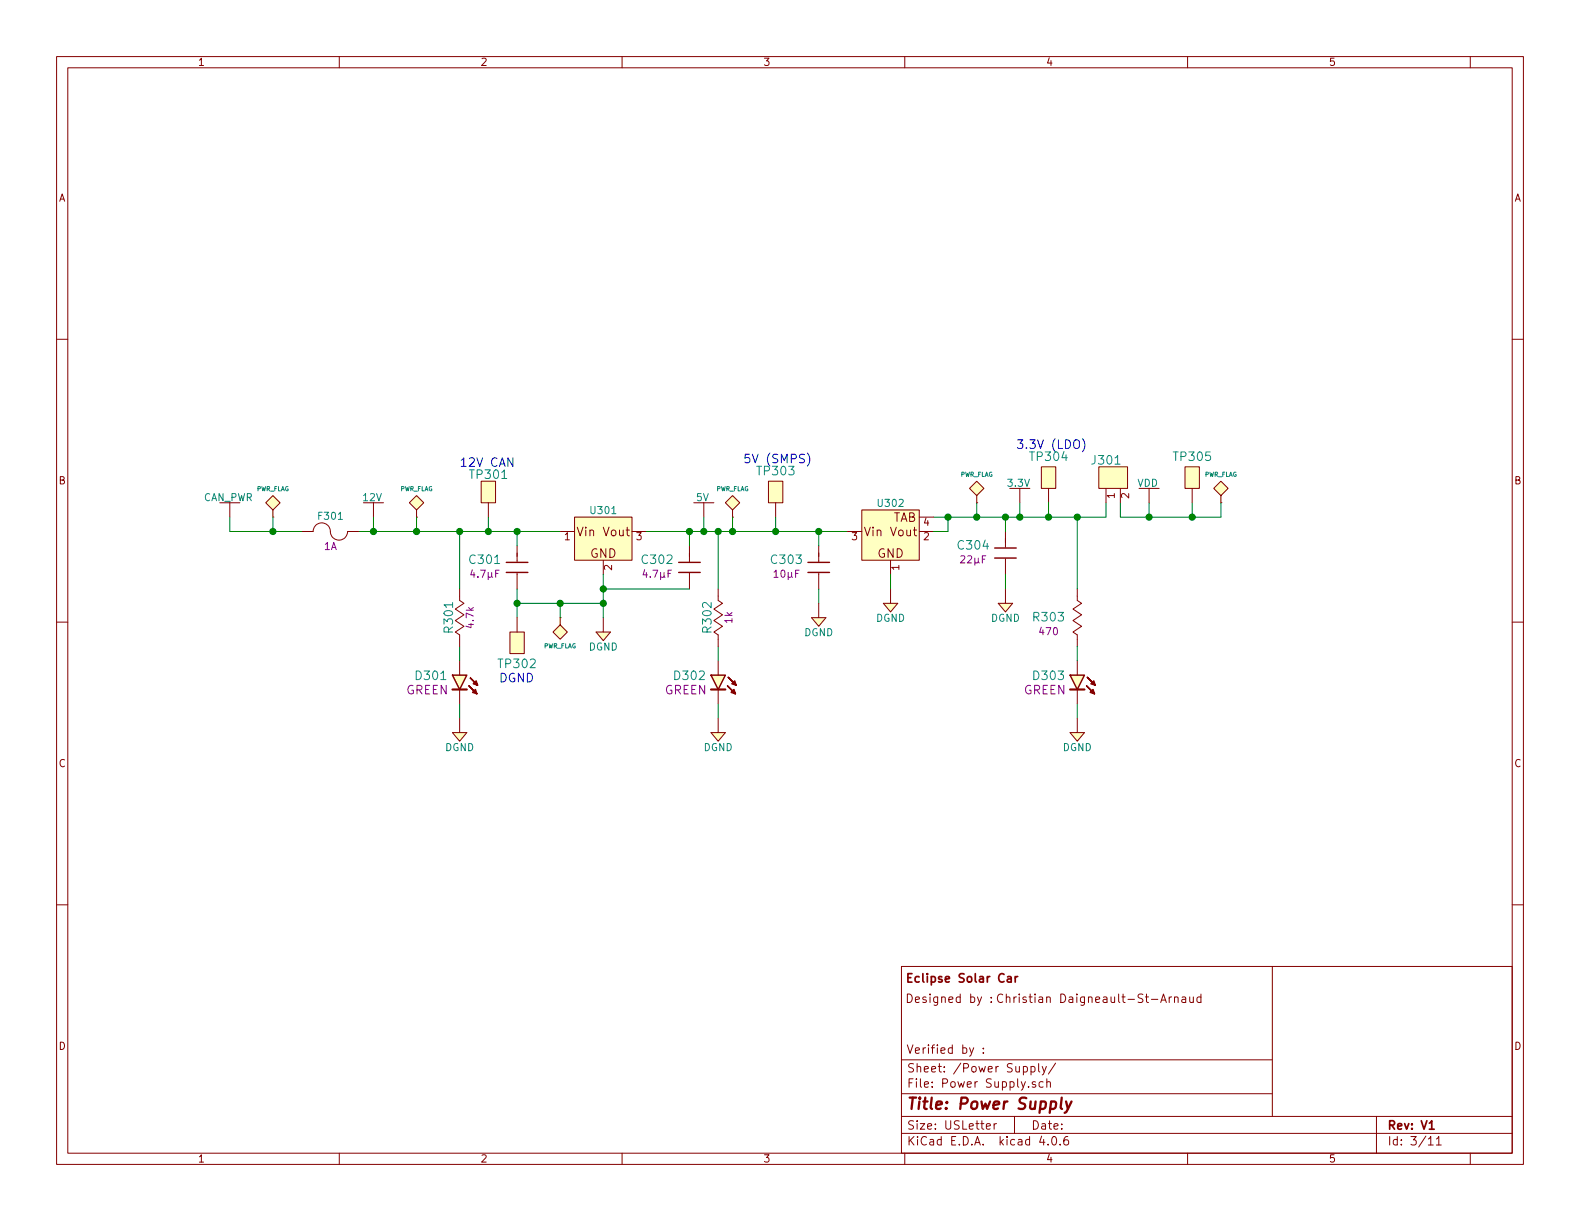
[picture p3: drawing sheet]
<svg xmlns="http://www.w3.org/2000/svg" width="279mm" height="216mm" viewBox="0 0 279 216" stroke-linecap="round" stroke-linejoin="round" font-family="sans-serif">
<g fill="none" stroke="#840000" stroke-width=".18">
<path d="M10 10h259.4v195.9h-259.4zM12 12h255.4v191.9h-255.4zM60 10v2M110 10v2M160 10v2M210 10v2M260 10v2M10 60h2M267.4 60h2M40.6 88.9v2.5M48.3 90.2l1.2-1.3-1.2-1.3-1.3 1.3 1.3 1.3v1.2M48.3 91.4h.1"/>
<path d="M53.3 94h1.3M54.6 94h.8zM55.4 94a1.55 1.55 0 0 1 1.7-1.5 1.55 1.55 0 0 1 1.3 1.8 1.52 1.52 0 0 0 1.7 1.2 1.52 1.52 0 0 0 1.4-1.5M61.5 94h.7zM62.2 94h1.3M66 88.9v2.5M73.7 90.2l1.2-1.3-1.2-1.3-1.3 1.3 1.3 1.3v1.2M73.7 91.4h.1M85.1 85.1h2.5v3.8h-2.5zM86.4 88.9v2.5M91.4 96.5v2.8M99.1 94h2.5"/>
<path d="M101.6 91.4h10.2v7.7h-10.2zM106.7 99.1v2.5M111.8 94h2.5M121.9 96.5v2.8M126.2 88.9h-1.7v2.5M129.5 90.2l1.3-1.3-1.3-1.3-1.2 1.3 1.2 1.3v1.2M129.5 91.4h.1M135.9 85.1h2.5v3.8h-2.5zM137.2 88.9v2.5M144.8 96.5v2.8M149.9 94h2.5M152.4 90.2h10.2v8.9h-10.2z"/>
<path d="M157.5 99.1v2.5M162.6 94h2.5M162.6 91.4h2.5M172.7 87.6l1.3-1.2-1.3-1.3-1.3 1.3 1.3 1.2v1.3M172.7 88.9h.1M177.8 94v2.8M177.8 98.8v2.8M180.3 86.4v2.5M184.1 82.6h2.6v3.8h-2.6zM185.4 86.4v2.5M194.3 82.6h5.1v3.8h-5.1zM195.6 86.4v2.5"/>
<path d="M198.1 86.4v2.5M203.2 86.4v2.5M209.5 82.6h2.6v3.8h-2.6zM210.8 86.4v2.5M215.9 87.6l1.3-1.2-1.3-1.3-1.3 1.3 1.3 1.2v1.3M215.9 88.9h.1M10 110h2M81.3 112.3v.7zM81.3 105.4v.8zM81.3 106.2l.7 .5-1.5 1 1.5 1-1.5 1 1.5 1-1.5 1.1 .8 .5M81.3 104.1v1.3M81.3 113v1.3"/>
<path d="M81.3 116.8v2.6M90.2 111.8h2.5v3.8h-2.5zM91.4 101.3v2.8M91.4 109.2v2.6M99.1 109.2v1.3l1.2 1.3-1.2 1.2-1.3-1.2 1.3-1.3M99.1 109.2h.1M106.7 109.2v2.6h-1.3l1.3 1.5 1.2-1.5h-1.2M121.9 101.3v2.8M127 112.3v.7zM127 105.4v.8zM127 106.2l.8 .5-1.6 1 1.6 1-1.6 1 1.6 1-1.6 1.1 .8 .5M127 104.1v1.3"/>
<path d="M127 113v1.3M127 116.8v2.6M144.8 106.7v2.5h-1.3l1.3 1.5 1.2-1.5h-1.2M144.8 101.3v2.8M157.5 104.1v2.6h-1.3l1.3 1.5 1.2-1.5h-1.2M177.8 104.1v2.6h-1.3l1.3 1.5 1.3-1.5h-1.3M190.5 112.3v.7zM190.5 105.4v.8zM190.5 106.2l.8 .5-1.6 1 1.6 1-1.6 1 1.6 1-1.6 1.1 .8 .5M190.5 104.1v1.3M190.5 113v1.3M190.5 116.8v2.6"/>
<path d="M267.4 110h2M81.3 127v2.5h-1.3l1.3 1.6 1.2-1.6h-1.2M81.3 121.9v2.6M127 127v2.5h-1.3l1.3 1.6 1.3-1.6h-1.3M127 121.9v2.6M190.5 127v2.5h-1.3l1.3 1.6 1.3-1.6h-1.3M190.5 121.9v2.6M10 160h2M267.4 160h2M159.4 170.9h108v33h-108zM173.6 176.3l-.5 1.3-.3 .2M175.3 177.1v.2"/>
<path d="M175.3 176.4v.1M205.3 177.3l.4-1.5 .5 1.5M205.4 176.8h.7M206.8 176.3v1M207.2 176.3l-.4 .3M207.7 176.4l.2-.1 .4 .1v.9M207.7 176.3v1M209 176.4h.6l.1 .9M209.7 176.6l-.5 .1-.2 .2 .2 .4 .5-.1M210.4 176.3l.1 .9 .3 .1 .2-.2M211 176.3v1M212.4 176.4l-.5-.1-.2 .3v.5l.2 .2 .5-.1"/>
<path d="M212.4 175.8v1.5M225 170.9v26.5M159.4 197.4h108M159.4 193.4h65.6M159.4 187.4h65.6M172.2 185.3l-.5 1.3-.3 .2M173.9 186.1v.2M173.9 185.3v.2M174.4 199.2l.7-.2v-.2l-.4-.1-.3 .2 .1 .7h.6M175.8 198.7v1M176.2 198.7l-.4 .3M179.4 197.4v3"/>
<path d="M182.3 188.6h.5l.2 .2-.1 .7h-.6M182.3 188.6v1.5M183.1 191.3a.37 .37 0 0 0-.6 .2l.1 .2 .5 .1 .1 .2-.2 .3-.5-.1M183.7 188.1v1.3l.2 .2M184.3 188.6l.4 1M184.5 191.3h-.5l-.3 .2 .1 .6 .2 .2 .5-.1M185 188.6l-.5 1.3-.2 .2M185.1 191.4l.2-.1h.4l.1 1M185.1 190.8v1.5M186.7 188l-1.3 1.9M243.4 197.4v6.5M60 203.9v2"/>
<path d="M110 203.9v2M159.4 200.4h108M160 203.9v2M184.2 200.9l-.4 1.1h1M185.3 202.3v.2M186.1 201.1l.2-.1a.81 .81 0 0 1 .6 .6 .81 .81 0 0 1-.3 .8l-.1 .1a.79 .79 0 0 1-.4-1.4zM187.5 202.3v.2M188.8 201a.59 .59 0 0 0-.7 .6l.1 .7 .2 .2 .5-.2 .1-.5-.2-.2-.4-.1-.3 .3M210 203.9v2M252.6 201.4l.4-.4v1.5M252.6 202.5h.8M254 201.4l.4-.4v1.5"/>
<path d="M254 202.5h.9M260 203.9v2"/>
</g>
<path d="M178.2 172.7h.6v1M178.8 173l-.5 .1-.2 .2 .2 .4 .5-.1M179.5 172.7v1M180 172.7l-.5 .2M252.8 199.7h.8" fill="none" stroke="#840000" stroke-width=".3"/>
<path d="M187.8 194.1l-.2 1.7 .2 .3M188.5 194.8l.3 1.3M189.5 194.8l-.9 1.8-.3 .2" fill="none" stroke="#840000" stroke-width=".41"/>
<path d="M191.4 77.6a1.75 1.75 0 0 1 0 2.3M142.8 80.1a1.75 1.75 0 0 1 0 2.3" fill="none" stroke="#0000c2" stroke-width=".18"/>
<g fill="#ffffc2" stroke="#ffffc2" stroke-width=".18">
<path d="M171.4 86.4l1.3-1.3 1.3 1.3-1.3 1.2v1.3v-1.3z"/>
<path d="M128.3 88.9l1.2-1.3 1.3 1.3-1.3 1.3v1.2v-1.2z"/>
<path d="M101.6 91.4h10.2v7.7h-10.2z"/>
<path d="M105.4 111.8h2.5l-1.2 1.5z"/>
<path d="M152.4 90.2h10.2v8.9h-10.2z"/>
<path d="M143.5 109.2h2.5l-1.2 1.5z"/>
<path d="M156.2 106.7h2.5l-1.2 1.5z"/>
<path d="M176.5 106.7h2.6l-1.3 1.5z"/>
<path d="M47 88.9l1.3-1.3 1.2 1.3-1.2 1.3v1.2v-1.2z"/>
<path d="M99.1 109.2v1.3l1.2 1.3-1.2 1.2-1.3-1.2 1.3-1.3z"/>
<path d="M125.7 119.4h2.6l-1.3 2.5z"/>
<path d="M125.7 129.5h2.6l-1.3 1.6z"/>
<path d="M189.2 119.4h2.6l-1.3 2.5z"/>
<path d="M189.2 129.5h2.6l-1.3 1.6z"/>
<path d="M80 119.4h2.5l-1.2 2.5z"/>
<path d="M80 129.5h2.5l-1.2 1.6z"/>
<path d="M85.1 85.1h2.5v3.8h-2.5z"/>
<path d="M135.9 85.1h2.5v3.8h-2.5z"/>
<path d="M184.1 82.6h2.6v3.8h-2.6z"/>
<path d="M90.2 111.8h2.5v3.8h-2.5z"/>
<path d="M54.6 94h.8z"/>
<path d="M61.5 94h.7z"/>
<path d="M72.4 88.9l1.3-1.3 1.2 1.3-1.2 1.3v1.2v-1.2z"/>
<path d="M194.3 82.6h5.1v3.8h-5.1z"/>
<path d="M209.5 82.6h2.6v3.8h-2.6z"/>
<path d="M214.6 86.4l1.3-1.3 1.3 1.3-1.3 1.2v1.3v-1.3z"/>
</g>
<g fill="none" stroke="#008400" stroke-width=".18">
<path d="M40.6 91.4v2.6h12.7M48.3 91.4v2.6M63.5 94h35.6M66 91.4v2.6M73.7 91.4v2.6M81.3 94v10.1M86.4 91.4v2.6M91.4 94v2.5M114.3 94h35.6M121.9 94v2.5M124.5 91.4v2.6M127 94v10.1"/>
<path d="M129.5 91.4v2.6M137.2 91.4v2.6M144.8 94v2.5M167.6 91.4v2.6h-2.5M172.7 88.9v2.5M177.8 91.4v2.6M180.3 88.9v2.5M185.4 88.9v2.5M190.5 91.4v12.7M195.6 88.9v2.5h-30.5M198.1 88.9v2.5h17.8v-2.5M203.2 88.9v2.5"/>
<path d="M210.8 88.9v2.5M81.3 114.3v2.5M91.4 104.1v5.1M91.4 106.7h15.3M99.1 106.7v2.5M106.7 101.6v7.6M106.7 104.1h15.2M127 114.3v2.5M144.8 104.1v2.6M157.5 101.6v2.5M177.8 101.6v2.5M190.5 114.3v2.5"/>
<path d="M81.3 124.5v2.5M127 124.5v2.5M190.5 124.5v2.5"/>
</g>
<g fill="#008400" stroke="#008400" stroke-width=".25">
<circle cx="124.5" cy="94" r=".51"/>
<circle cx="106.7" cy="106.7" r=".51"/>
<circle cx="106.7" cy="104.1" r=".51"/>
<circle cx="121.9" cy="94" r=".51"/>
<circle cx="91.4" cy="94" r=".51"/>
<circle cx="129.5" cy="94" r=".51"/>
<circle cx="144.8" cy="94" r=".51"/>
<circle cx="167.6" cy="91.4" r=".51"/>
<circle cx="172.7" cy="91.4" r=".51"/>
<circle cx="177.8" cy="91.4" r=".51"/>
<circle cx="48.3" cy="94" r=".51"/>
<circle cx="99.1" cy="106.7" r=".51"/>
<circle cx="127" cy="94" r=".51"/>
<circle cx="190.5" cy="91.4" r=".51"/>
<circle cx="81.3" cy="94" r=".51"/>
<circle cx="86.4" cy="94" r=".51"/>
<circle cx="137.2" cy="94" r=".51"/>
<circle cx="185.4" cy="91.4" r=".51"/>
<circle cx="91.4" cy="106.7" r=".51"/>
<circle cx="66" cy="94" r=".51"/>
<circle cx="73.7" cy="94" r=".51"/>
<circle cx="180.3" cy="91.4" r=".51"/>
<circle cx="203.2" cy="91.4" r=".51"/>
<circle cx="210.8" cy="91.4" r=".51"/>
</g>
<path d="M89.5 99.4h3.8M120 99.4h3.8M142.9 99.4h3.8M175.9 98.7h3.8M175.9 96.9h3.8M80 119.4h2.5l-1.2 2.5zM89.5 101.2h3.8M120 101.2h3.8M125.7 119.4h2.6l-1.3 2.5zM142.9 101.2h3.8M189.2 119.4h2.6l-1.3 2.5z" fill="none" stroke="#840000" stroke-width=".25"/>
<path d="M80 121.9h2.5M125.7 121.9h2.6M189.2 121.9h2.6" fill="none" stroke="#840000" stroke-width=".38"/>
<g fill="#840000" stroke="#840000" stroke-width=".25">
<path d="M128.8 119.8l1.4 1.4-.8-.3 .5-.5 .3 .8z"/>
<path d="M128.7 121.3l1.3 1.4-.7-.3 .5-.5 .2 .8z"/>
<path d="M192.3 119.8l1.4 1.4-.8-.3 .5-.5 .3 .8z"/>
<path d="M192.2 121.3l1.3 1.4-.7-.3 .5-.5 .2 .8z"/>
<path d="M83.1 119.8l1.4 1.4-.8-.3 .5-.5 .3 .8z"/>
<path d="M82.9 121.3l1.4 1.4-.7-.3 .5-.5 .2 .8z"/>
</g>
<text font-size="2.8" fill="#840000" x="160.4" y="196.2">Title: Power Supply</text>
<g font-size="2.1" fill="#0000c2">
<text x="81.3" y="82.5">12V CAN</text>
<text x="131.4" y="81.9">5V (SMPS)</text>
<text x="179.7" y="79.4">3.3V (LDO)</text>
<text x="88.3" y="120.6">DGND</text>
</g>
<g font-size="2.1" fill="#008484">
<text x="182.3" y="81.5">TP304</text>
<text x="193.2" y="82.1">J301</text>
<text x="207.7" y="81.5">TP305</text>
<text x="83.2" y="84.7">TP301</text>
<text x="134" y="84">TP303</text>
<text x="83.2" y="99.7">C301</text>
<text x="113.6" y="99.7">C302</text>
<text x="136.5" y="99.7">C303</text>
<text x="169.5" y="97.2">C304</text>
<text x="80.1" y="111.7" transform="rotate(-90 80.1 111.7)">R301</text>
<text x="125.8" y="111.7" transform="rotate(-90 125.8 111.7)">R302</text>
<text x="182.9" y="109.9">R303</text>
<text x="88.3" y="118.1">TP302</text>
<text x="73.6" y="120.2">D301</text>
<text x="119.4" y="120.2">D302</text>
<text x="182.9" y="120.2">D303</text>
</g>
<g font-size="2.1" fill="#840000">
<text x="102" y="94.8">Vin</text>
<text x="106.6" y="94.8">Vout</text>
<text x="152.8" y="94.8">Vin</text>
<text x="157.4" y="94.8">Vout</text>
<text x="157.8" y="92.3">TAB</text>
<text x="104.3" y="98.6">GND</text>
<text x="155.1" y="98.6">GND</text>
<text x="160.2" y="173.7">Eclipse Solar Car</text>
<text x="160.1" y="177.3">Designed by :</text>
<text x="176.1" y="177.3">Christian Daigneault-St-Arnaud</text>
<text x="160.3" y="186.3">Verified by :</text>
<text x="160.4" y="189.6">Sheet: /Power Supply/</text>
<text x="160.4" y="192.3">File: Power Supply.sch</text>
<text x="160.4" y="202.5">KiCad E.D.A. kicad 4.0.6</text>
<text x="160.4" y="199.7">Size: USLetter</text>
<text x="182.4" y="199.7">Date:</text>
<text x="245.4" y="199.7">Rev: V1</text>
<text x="245.4" y="202.5">Id: 3/11</text>
</g>
<g font-size="2.1" fill="#840084">
<text x="71.8" y="122.8">GREEN</text>
<text x="117.5" y="122.8">GREEN</text>
<text x="181" y="122.8">GREEN</text>
</g>
<g font-size="1.8" fill="#840000">
<text x="35" y="11.6">1</text>
<text x="85" y="11.6">2</text>
<text x="135" y="11.6">3</text>
<text x="185" y="11.6">4</text>
<text x="235" y="11.6">5</text>
<text x="10.4" y="35.6">A</text>
<text x="267.8" y="35.6">A</text>
<text x="10.4" y="85.6">B</text>
<text x="197.1" y="88.1" transform="rotate(-90 197.1 88.1)">1</text>
<text x="199.6" y="88.1" transform="rotate(-90 199.6 88.1)">2</text>
<text x="267.8" y="85.6">B</text>
<text x="99.8" y="95.5">1</text>
<text x="112.5" y="95.5">3</text>
<text x="150.6" y="95.5">3</text>
<text x="163.3" y="95.5">2</text>
<text x="163.3" y="93">4</text>
<text x="108.2" y="100.8" transform="rotate(-90 108.2 100.8)">2</text>
<text x="159" y="100.8" transform="rotate(-90 159 100.8)">1</text>
<text x="10.4" y="135.6">C</text>
<text x="267.8" y="135.6">C</text>
<text x="10.4" y="185.6">D</text>
<text x="267.8" y="185.6">D</text>
<text x="35" y="205.5">1</text>
<text x="85" y="205.5">2</text>
<text x="135" y="205.5">3</text>
<text x="185" y="205.5">4</text>
<text x="235" y="205.5">5</text>
</g>
<g font-size="1.8" fill="#008484">
<text x="35.9" y="88.6">CAN_PWR</text>
<text x="64.2" y="88.6">12V</text>
<text x="123.1" y="88.6">5V</text>
<text x="155.4" y="89.6">U302</text>
<text x="178.3" y="86.1">3.3V</text>
<text x="201.1" y="86.1">VDD</text>
<text x="56.4" y="91.9">F301</text>
<text x="104.6" y="90.9">U301</text>
<text x="142.2" y="112.5">DGND</text>
<text x="154.9" y="109.9">DGND</text>
<text x="175.2" y="109.9">DGND</text>
<text x="104.1" y="115">DGND</text>
<text x="78.7" y="132.8">DGND</text>
<text x="124.4" y="132.8">DGND</text>
<text x="187.9" y="132.8">DGND</text>
</g>
<g font-size="1.8" fill="#840084">
<text x="57.3" y="97.2">1A</text>
<text x="170" y="99.6">22µF</text>
<text x="83.4" y="102.1">4.7µF</text>
<text x="113.9" y="102.1">4.7µF</text>
<text x="137" y="102.1">10µF</text>
<text x="83.8" y="110.9" transform="rotate(-90 83.8 110.9)">4.7k</text>
<text x="129.5" y="110.2" transform="rotate(-90 129.5 110.2)">1k</text>
<text x="183.9" y="112.3">470</text>
</g>
<g font-size="1.1" fill="#008484">
<text x="45.3" y="86.8">PWR_FLAG</text>
<text x="70.7" y="86.8">PWR_FLAG</text>
<text x="126.6" y="86.8">PWR_FLAG</text>
<text x="169.7" y="84.3">PWR_FLAG</text>
<text x="212.9" y="84.3">PWR_FLAG</text>
<text x="96.1" y="114.6">PWR_FLAG</text>
</g>
</svg>
